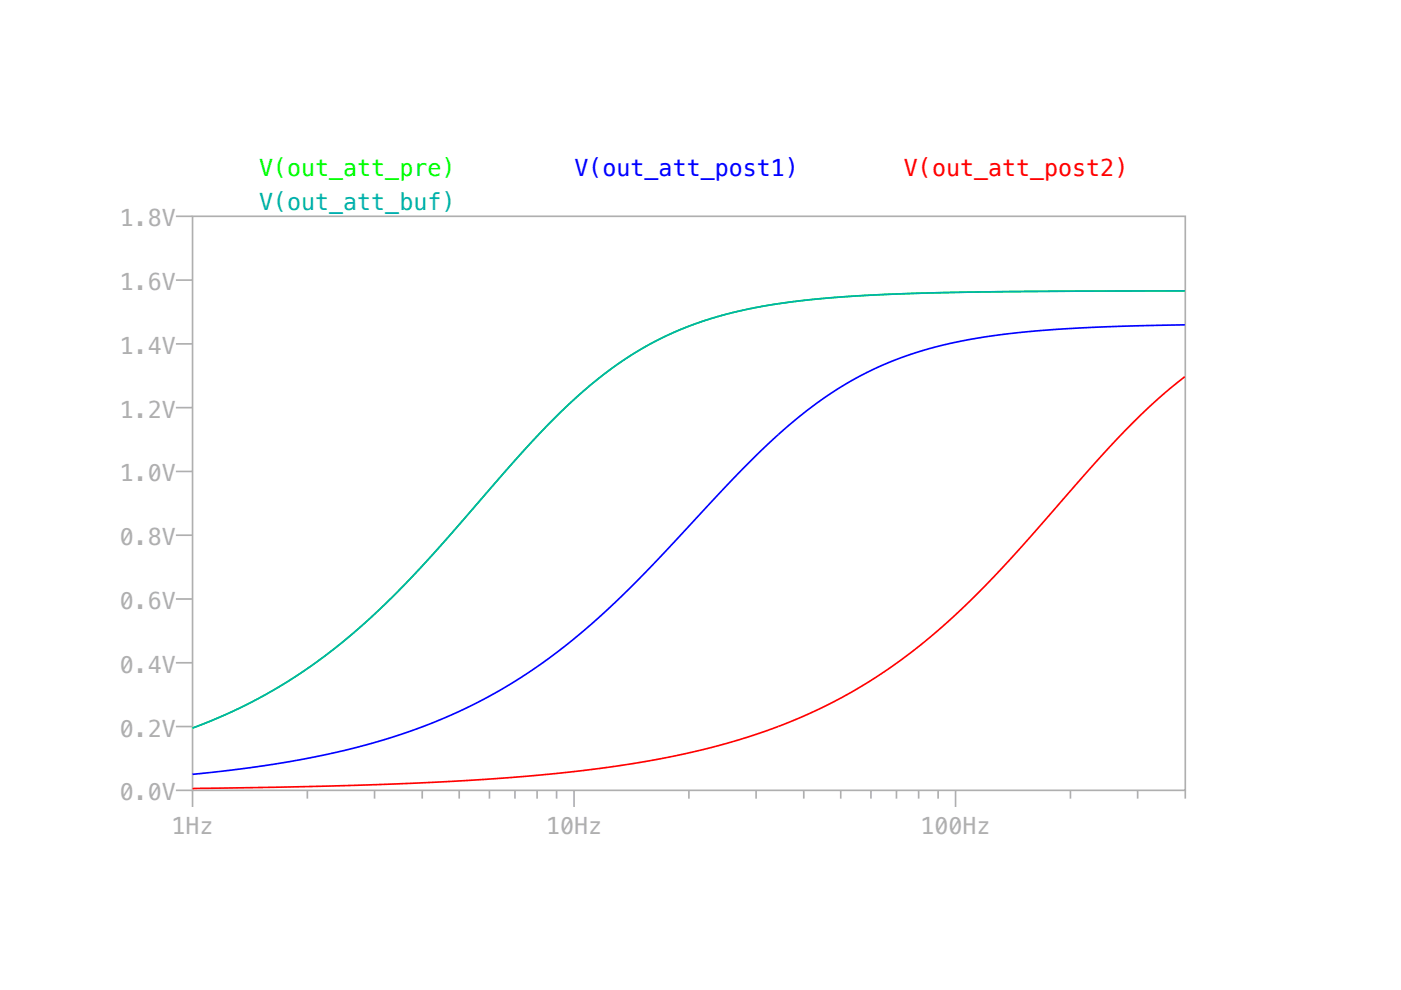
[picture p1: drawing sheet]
<svg xmlns="http://www.w3.org/2000/svg" width="297mm" height="210mm" viewBox="0 0 297 210" stroke-linecap="round" stroke-linejoin="round" font-family="sans-serif">
<g fill="none" stroke="#afafaf" stroke-width=".35">
<path d="M37.3 59.4h3.5M37.3 45.9h3.5M40.8 45.9h210.5v121.7h-210.5zM37.3 72.9h3.5M37.3 100h3.5M37.3 86.4h3.5M37.3 113.5h3.5M37.3 127h3.5M37.3 154h3.5M37.3 140.5h3.5M37.3 167.6h3.5v3.5M65.2 167.6v1.7"/>
<path d="M79.4 167.6v1.7M89.5 167.6v1.7M97.4 167.6v1.7M103.8 167.6v1.7M109.2 167.6v1.7M113.9 167.6v1.7M118 167.6v1.7M121.7 167.6v3.5M146.1 167.6v1.7M160.3 167.6v1.7M170.4 167.6v1.7M178.3 167.6v1.7"/>
<path d="M184.7 167.6v1.7M190.1 167.6v1.7M194.8 167.6v1.7M198.9 167.6v1.7M202.6 167.6v3.5M227 167.6v1.7M241.2 167.6v1.7M251.3 167.6v1.7"/>
</g>
<path d="M251.2 61.7l-48.9 .3-14.4 .4-11.4 .7-10 1.1-8.8 1.5-7.8 2.1-7 2.7-5.7 2.8-5.6 3.4-5.3 4-5.6 4.9-4.6 4.6-4.9 5.2-16.8 19.2-7.1 7.7-7.3 7.3-7 6.3-7.6 5.7-7.8 4.9-8 4.2-8.8 3.7" fill="none" stroke="#0f0" stroke-width=".35"/>
<path d="M251.2 68.9l-13.1 .3-10.5 .4-8.8 .6-7.8 .9-7 1.2-6.4 1.5-5.8 1.8-5.6 2.2-4.9 2.5-4.6 2.8-4.6 3.2-4.9 3.9-4.6 4.2-4.9 4.8-19.7 21-9.3 9.1-5.3 4.8-5.4 4.3-5.3 3.8-5.4 3.4-6.6 3.6-7 3.3-7.3 2.7-7.8 2.5-8.3 2-9 1.8-9.8 1.5-10.7 1.2" fill="none" stroke="#00f" stroke-width=".35"/>
<path d="M251.2 79.9l-6.1 5-6.6 6.4-6.5 7.1-19.5 22-6.6 6.8-6.1 5.6-7.5 6.2-7.6 5.2-8 4.6-8.3 3.9-4.9 1.9-5.1 1.7-5.3 1.6-5.6 1.4-12 2.4-13.6 1.9-15.3 1.4-17.8 1-21.2 .7-26.8 .5" fill="none" stroke="#f00" stroke-width=".35"/>
<path d="M251.2 61.7l-48.9 .3-14.4 .4-11.4 .7-10 1.1-8.8 1.5-7.8 2.1-7 2.7-5.7 2.8-5.6 3.4-5.3 4-5.6 4.9-4.6 4.6-4.9 5.2-16.8 19.2-7.1 7.7-7.3 7.3-7 6.3-7.6 5.7-7.8 4.9-8 4.2-8.8 3.7" fill="none" stroke="#00afaf" stroke-width=".35"/>
<text font-size="4.9" fill="#0f0" x="54.9" y="37.4">V(out_att_pre)</text>
<text font-size="4.9" fill="#00f" x="121.8" y="37.4">V(out_att_post1)</text>
<text font-size="4.9" fill="#f00" x="191.7" y="37.4">V(out_att_post2)</text>
<g font-size="4.9" fill="#afafaf">
<text x="25.4" y="48">1.8V</text>
<text x="25.4" y="61.5">1.6V</text>
<text x="25.4" y="75">1.4V</text>
<text x="25.4" y="88.5">1.2V</text>
<text x="25.4" y="102.1">1.0V</text>
<text x="25.4" y="115.6">0.8V</text>
<text x="25.4" y="129.1">0.6V</text>
<text x="25.4" y="142.6">0.4V</text>
<text x="25.4" y="156.2">0.2V</text>
<text x="25.4" y="169.7">0.0V</text>
<text x="36.4" y="176.7">1Hz</text>
<text x="115.8" y="176.7">10Hz</text>
<text x="195.2" y="176.7">100Hz</text>
</g>
<text font-size="4.9" fill="#00afaf" x="54.9" y="44.5">V(out_att_buf)</text>
</svg>
